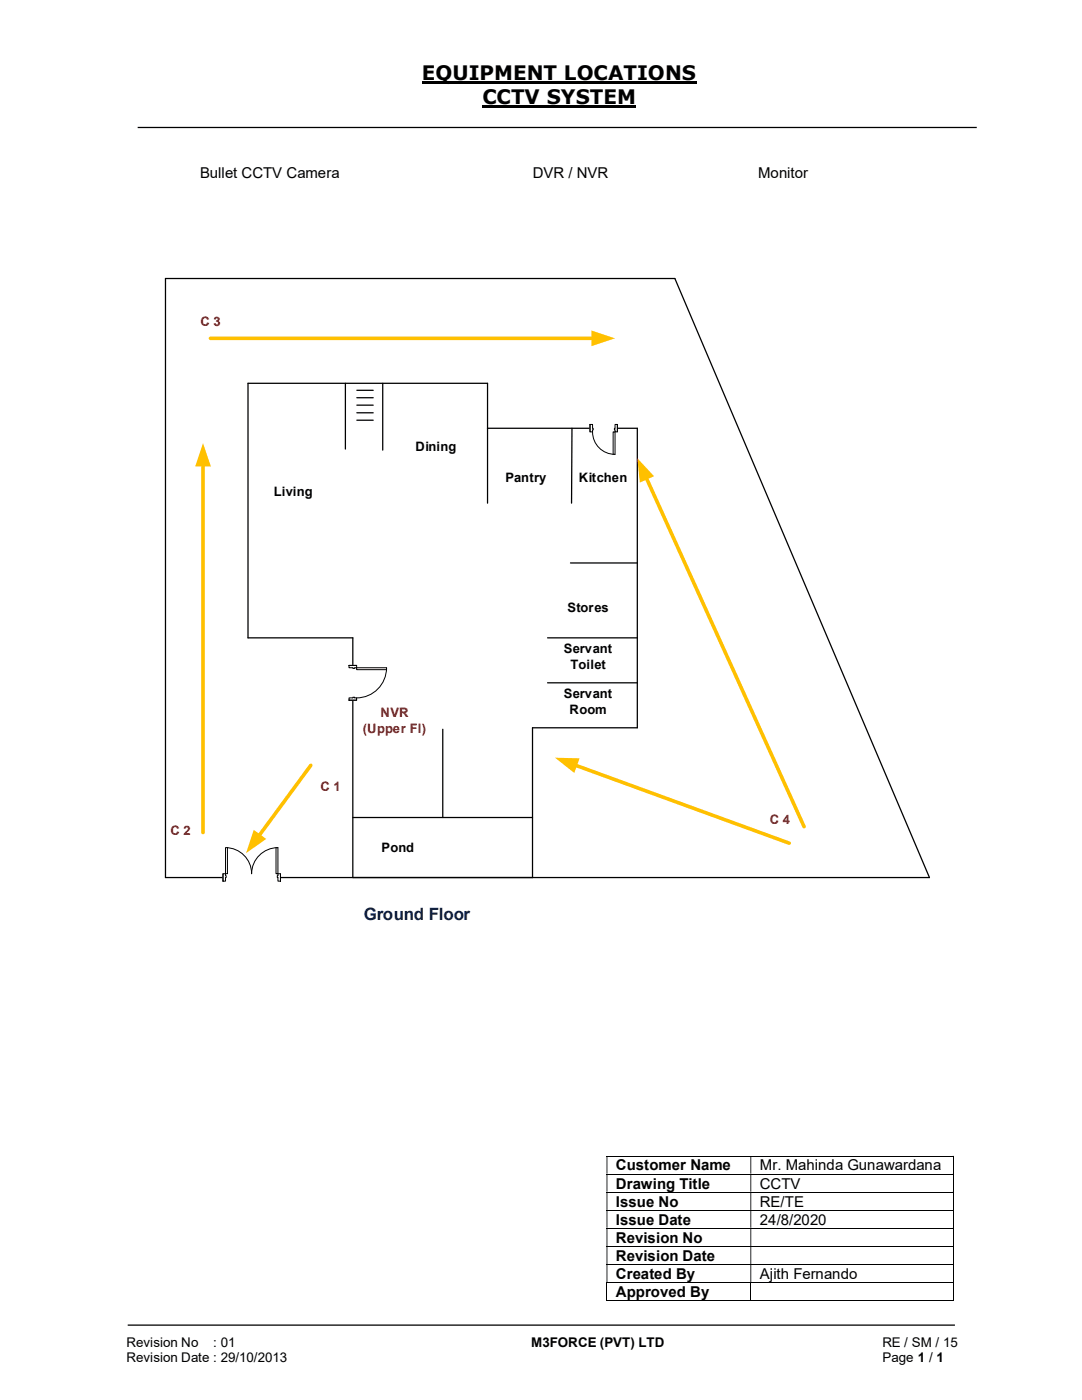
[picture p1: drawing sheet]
<svg xmlns="http://www.w3.org/2000/svg" width="216mm" height="279mm" viewBox="0 0 216 279" stroke-linecap="round" stroke-linejoin="round" font-family="sans-serif">
<path d="M84.2 16.5h54.8M96.3 21.3h30.7" fill="none" stroke="#000" stroke-width=".42"/>
<g fill="none" stroke="#000" stroke-width=".25">
<path d="M27.5 25.4h167.4M33 55.6v119.5M68.9 76.5v13.1M71.2 77.9h3.3M71.2 79.4h3.3M76.4 76.5v13.3M71.2 82.4h3.3M71.2 83.9h3.3M71.2 80.9h3.3M97.3 85.5h29.9v59.7h-20.9v29.9h-35.9v-47.8h-20.9v-50.8h47.8v23.9M114.1 85.5l-.1 14.9M113.8 112.4h13.4"/>
<path d="M109.3 127.3h17.9M109.3 136.3h17.9M88.3 145.5v17.7M70.4 163.2h35.9M25.5 264.5h165"/>
</g>
<g fill="none" stroke="#000" stroke-width=".2">
<path d="M121 230.7h69.1M121 234.3h69.1M121 237.9h69.1M190.2 230.8v3.4M190.2 234.4v3.4M190.2 238v3.5M121 241.5h69.1M121 245.1h69.1M121 248.8h69.1M121 252.3h69.1M121 255.9h69.1M121 259.5h28.7"/>
<path d="M121.1 256v3.6M149.8 256v3.6M149.9 259.5h40.2M190.2 241.6v3.4M190.2 245.2v3.5M190.2 248.8v3.5M190.2 252.4v3.5M190.2 256v3.6"/>
</g>
<g fill="#000">
<path d="M190.1 230.7h.2v.1h-.2zM121 230.8h.2v3.4h-.2zM149.7 230.8h.2v3.4h-.2z" fill-rule="evenodd"/>
<path d="M190.1 234.2h.2v.2h-.2zM121 234.4h.2v3.4h-.2zM149.7 234.4h.2v3.4h-.2z" fill-rule="evenodd"/>
<path d="M190.1 237.8h.2v.2h-.2zM121 238h.2v3.5h-.2zM149.7 238h.2v3.5h-.2z" fill-rule="evenodd"/>
<path d="M190.1 241.5h.2v.1h-.2zM121 241.6h.2v3.4h-.2zM149.7 241.6h.2v3.4h-.2z" fill-rule="evenodd"/>
<path d="M190.1 245h.2v.2h-.2zM121 245.2h.2v3.5h-.2zM149.7 245.2h.2v3.5h-.2z" fill-rule="evenodd"/>
<path d="M190.1 248.7h.2v.1h-.2zM121 248.8h.2v3.5h-.2zM149.7 248.8h.2v3.5h-.2z" fill-rule="evenodd"/>
<path d="M190.1 252.3h.2v.1h-.2zM121 252.4h.2v3.5h-.2zM149.7 252.4h.2v3.5h-.2z" fill-rule="evenodd"/>
</g>
<path d="M190.1 255.9h.2v.1h-.2zM190.1 259.5h.2v.1h-.2z" fill="#000"/>
<path d="M117.7 84.7h5.5v1.5h-5.5z" fill="#fff"/>
<path d="M117.7 84.7h5.5v1.5h-5.5z" fill="none" stroke="#fff" stroke-width=".2"/>
<path d="M122.7 84.7h.5v1.5h-.5zM117.7 84.7v1.5h.5v-1.5z" fill-rule="evenodd" fill="#fff"/>
<path d="M118.2 85.5v-.8h-.5v1.5h.5v-.4M122.7 85.5v-.8h.5v1.5h-.5v-.4" fill="none" stroke="#000" stroke-width=".2"/>
<path d="M122.6 85.5h.1v.3h-.1zM118.2 85.5v.3h.2v-.3z" fill-rule="evenodd" fill="#fff"/>
<path d="M117.7 84.7v1.5M118.2 86.2a4.5 4.5 0 0 0 4.5 4.5M118.2 85.5h.2v.3h-.2M122.7 85.5h-.1v.3h.1M123.2 84.7v1.5" fill="none" stroke="#000" stroke-width=".2"/>
<path d="M122.3 86.2h.4v4.5h-.4z" fill-rule="evenodd" fill="#fff"/>
<path d="M122.3 86.2h.4v4.5h-.4z" fill="none" stroke="#000" stroke-width=".2"/>
<path d="M69.6 132.8h1.6v6.9h-1.6z" fill-rule="evenodd" fill="#fff"/>
<path d="M69.6 132.8h1.6v6.9h-1.6z" fill="none" stroke="#fff" stroke-width=".2"/>
<path d="M69.6 132.8h1.6v.5h-1.6zM69.6 139.3v.4h1.6v-.4z" fill-rule="evenodd" fill="#fff"/>
<path d="M70.4 133.3h-.8v-.5h1.6v.5h-.4M70.4 139.3h-.8v.4h1.6v-.4h-.4" fill="none" stroke="#000" stroke-width=".2"/>
<path d="M70.4 133.3h.4v.1h-.4zM70.4 139.1v.2h.4v-.2z" fill-rule="evenodd" fill="#fff"/>
<path d="M69.6 132.8h1.6M69.6 139.7h1.6M70.4 133.3v.1h.4v-.1M70.4 139.3v-.2h.4v.2M77.1 133.3a6 6 0 0 1-5.9 6" fill="none" stroke="#000" stroke-width=".2"/>
<path d="M71.2 133.3h5.9v.3h-5.9z" fill="#fff"/>
<path d="M71.2 133.3h5.9v.3h-5.9z" fill="none" stroke="#000" stroke-width=".2"/>
<path d="M33 55.6h101.7l50.8 119.5h-152.5" fill="none" stroke="#000" stroke-width=".25"/>
<path d="M44.5 174.3h11.5v1.6h-11.5z" fill="#fff"/>
<path d="M44.5 174.3h11.5v1.6h-11.5z" fill="none" stroke="#fff" stroke-width=".2"/>
<path d="M55.5 174.4v1.5h.5v-1.5zM44.5 174.4h.5v1.5h-.5z" fill-rule="evenodd" fill="#fff"/>
<path d="M45 174.8v-.4h-.5v1.5h.5v-.8M55.5 174.8v-.4h.5v1.5h-.5v-.8" fill="none" stroke="#000" stroke-width=".2"/>
<path d="M55.3 174.8v.3h.2v-.3zM45 174.8h.1v.3h-.1z" fill-rule="evenodd" fill="#fff"/>
<path d="M44.5 174.4v1.5M45 169.2a5.2 5.2 0 0 1 5.2 5.2 5.2 5.2 0 0 1 5.3-5.2M45 174.8h.1v.3h-.1M55.5 174.8h-.2v.3h.2M56 174.4v1.5" fill="none" stroke="#000" stroke-width=".2"/>
<path d="M45 169.2h.4v5.2h-.4z" fill-rule="evenodd" fill="#fff"/>
<path d="M45 169.2h.4v5.2h-.4z" fill="none" stroke="#000" stroke-width=".2"/>
<path d="M55.1 169.2h.4v5.2h-.4z" fill-rule="evenodd" fill="#fff"/>
<path d="M55.1 169.2h.4v5.2h-.4z" fill="none" stroke="#000" stroke-width=".2"/>
<path d="M62 152.7l-10.4 14.1" fill="none" stroke="#ffc000" stroke-width=".72"/>
<path d="M50.6 165.6l2.5 1.8-4 2.9z" fill="#ffc000"/>
<path d="M40.5 92.7v73.5" fill="none" stroke="#ffc000" stroke-width=".72"/>
<path d="M40.5 88.4l1.6 4.7h-3.2z" fill="#ffc000"/>
<path d="M42 67.5h76.4" fill="none" stroke="#ffc000" stroke-width=".72"/>
<path d="M118 66l4.7 1.5-4.7 1.6z" fill="#ffc000"/>
<path d="M114.8 152.7l42.7 15.6" fill="none" stroke="#ffc000" stroke-width=".72"/>
<path d="M110.7 151.2l5 .1-1.1 3z" fill="#ffc000"/>
<path d="M128.9 95.3l31.5 69.7" fill="none" stroke="#ffc000" stroke-width=".72"/>
<path d="M127.2 91.4l3.3 3.6-2.8 1.3z" fill="#ffc000"/>
<g font-size="4">
<text x="84.2" y="16">EQUIPMENT LOCATIONS</text>
<text x="96.3" y="20.8">CCTV SYSTEM</text>
</g>
<text font-size="3.4" fill="#002060" x="72.6" y="183.6">Ground Floor</text>
<g font-size="3">
<text x="39.9" y="35.5">Bullet CCTV Camera</text>
<text x="106.3" y="35.5">DVR / NVR</text>
<text x="151.3" y="35.5">Monitor</text>
<text x="122.9" y="233.6">Customer Name</text>
<text x="151.6" y="233.6">Mr. Mahinda Gunawardana</text>
<text x="122.9" y="237.2">Drawing Title</text>
<text x="151.6" y="237.2">CCTV</text>
<text x="122.9" y="240.8">Issue No</text>
<text x="122.9" y="244.4">Issue Date</text>
<text x="151.6" y="240.8">RE/TE</text>
<text x="151.6" y="244.4">24/8/2020</text>
<text x="122.9" y="248">Revision No</text>
<text x="122.9" y="251.6">Revision Date</text>
<text x="122.9" y="255.2">Created By</text>
<text x="151.6" y="255.2">Ajith Fernando</text>
<text x="122.9" y="258.8">Approved By</text>
</g>
<g font-size="2.7">
<text x="25.2" y="268.8">Revision No</text>
<text x="42.6" y="268.8">: 01</text>
<text x="106" y="268.8">M3FORCE (PVT) LTD</text>
<text x="176.1" y="268.8">RE / SM / 15</text>
<text x="25.2" y="271.8">Revision Date : 29/10/2013</text>
<text x="176.1" y="271.8">Page 1 / 1</text>
</g>
<g font-size="2.6" fill="#c00000">
<text x="40" y="65.1">C 3</text>
<text x="75.9" y="143">NVR</text>
<text x="72.4" y="146.2">(Upper Fl)</text>
<text x="63.9" y="157.8">C 1</text>
<text x="34" y="166.7">C 2</text>
<text x="153.6" y="164.4">C 4</text>
</g>
<g font-size="2.6">
<text x="82.9" y="90.1">Dining</text>
<text x="54.6" y="99.1">Living</text>
<text x="100.8" y="96.1">Pantry</text>
<text x="115.5" y="96.1">Kitchen</text>
<text x="113.2" y="122.2">Stores</text>
<text x="112.5" y="130.3">Servant</text>
<text x="113.8" y="133.6">Toilet</text>
<text x="112.5" y="139.3">Servant</text>
<text x="113.6" y="142.5">Room</text>
<text x="76.1" y="170.1">Pond</text>
</g>
</svg>
